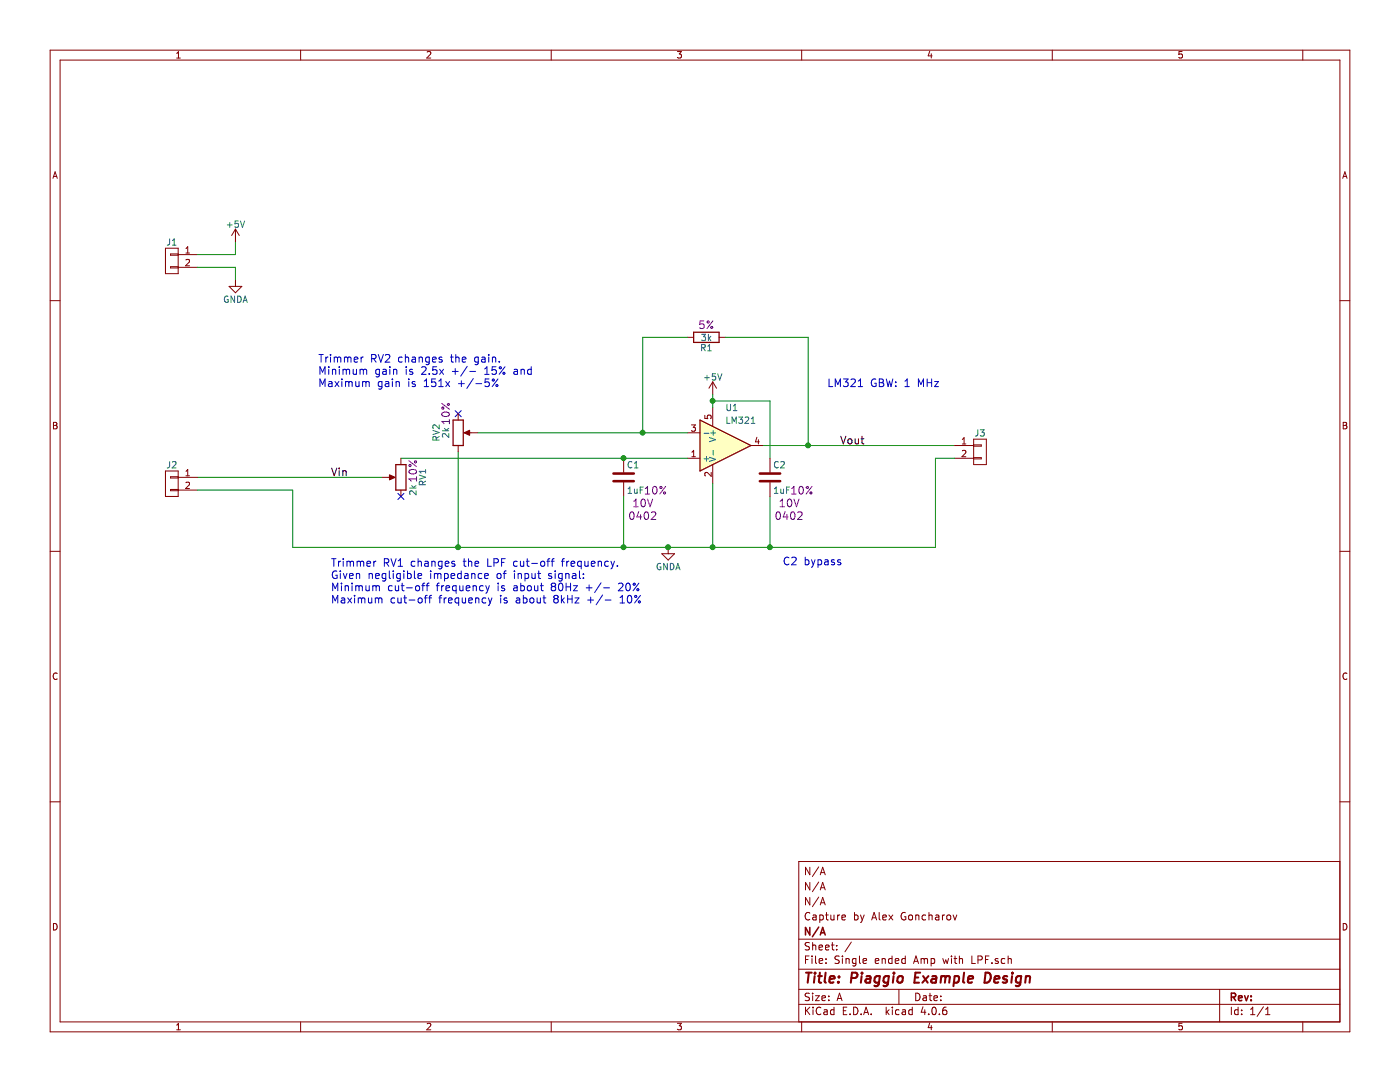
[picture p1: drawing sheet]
EESchema Schematic File Version 2
LIBS:power
LIBS:device
LIBS:transistors
LIBS:conn
LIBS:linear
LIBS:regul
LIBS:74xx
LIBS:cmos4000
LIBS:adc-dac
LIBS:memory
LIBS:xilinx
LIBS:microcontrollers
LIBS:dsp
LIBS:microchip
LIBS:analog_switches
LIBS:motorola
LIBS:texas
LIBS:intel
LIBS:audio
LIBS:interface
LIBS:digital-audio
LIBS:philips
LIBS:display
LIBS:cypress
LIBS:siliconi
LIBS:opto
LIBS:atmel
LIBS:contrib
LIBS:valves
LIBS:Single ended Amp with LPF-cache
EELAYER 25 0
EELAYER END
$Descr A 11000 8500
encoding utf-8
Sheet 1 1
Title "Piaggio Example Design"
Date ""
Rev ""
Comp "N/A"
Comment1 "Capture by Alex Goncharov"
Comment2 "N/A"
Comment3 "N/A"
Comment4 "N/A"
$EndDescr
$Comp
L LM321 U1
U 1 1
P 5700 3500
F 0 "U1" H 5700 3800 50  0000 L CNN
F 1 "LM321" H 5700 3700 50  0000 L CNN
F 2 "TO_SOT_Packages_SMD:SOT-23-5" H 5700 3350 50  0001 L CNN
F 3 "http://www.ti.com/lit/ds/symlink/lm321.pdf" H 5700 3500 50  0001 C CNN
F 4 "IC OPAMP GP 1MHZ SOT23-5" H 5700 3500 60  0001 C CNN "Description"
F 5 "Texas Instruments" H 5700 3500 60  0001 C CNN "Mfg"
F 6 "LM321MF/NOPB" H 5700 3500 60  0001 C CNN "Mfg P/N"
F 7 "Digikey" H 5700 3500 60  0001 C CNN "Supplier #1"
F 8 "LM321MF/NOPBCT-ND" H 5700 3500 60  0001 C CNN "Supplier #1 P/N"
F 9 "Op-Amp" H 5700 3500 60  0001 C CNN "Type"
F 10 "SMD" H 5700 3500 60  0001 C CNN "Mount"
F 11 "SOT-23-5" H 5700 3500 60  0001 C CNN "Package"
	1    5700 3500
	1    0    0    -1  
$EndComp
$Comp
L R R1
U 1 1
P 5550 2650
F 0 "R1" V 5630 2650 50  0000 C CNN
F 1 "3k" V 5550 2650 50  0000 C CNN
F 2 "Resistors_SMD:R_0402" V 5480 2650 50  0001 C CNN
F 3 "http://www.yageo.com/documents/recent/PYu-RC_Group_51_RoHS_L_7.pdf" H 5550 2650 50  0001 C CNN
F 4 "RES SMD 3K 5% 1/16W 0402" V 5550 2650 60  0001 C CNN "Description"
F 5 "Yageo" V 5550 2650 60  0001 C CNN "Mfg"
F 6 "RC0402JR-073KL" V 5550 2650 60  0001 C CNN "Mfg P/N"
F 7 "Digikey" V 5550 2650 60  0001 C CNN "Supplier #1"
F 8 "311-3.0KJRCT-ND" V 5550 2650 60  0001 C CNN "Supplier #1 P/N"
F 9 "5%" V 5450 2650 60  0000 C CNN "Tolerance"
F 10 "SMD" V 5550 2650 60  0001 C CNN "Mount"
F 11 "0402" V 5550 2650 60  0001 C CNN "Package"
F 12 "Thick Film" V 5550 2650 60  0001 C CNN "Type"
	1    5550 2650
	0    1    1    0   
$EndComp
$Comp
L C C1
U 1 1
P 4900 3750
F 0 "C1" H 4925 3850 50  0000 L CNN
F 1 "1uF" H 4925 3650 50  0000 L CNN
F 2 "Capacitors_SMD:C_0402" H 4938 3600 50  0001 C CNN
F 3 "http://datasheets.avx.com/cx5r.pdf" H 4900 3750 50  0001 C CNN
F 4 "CAP CER 1UF 10V X5R 0402" H 4900 3750 60  0001 C CNN "Description"
F 5 "AVX" H 4900 3750 60  0001 C CNN "Mfg"
F 6 "0402ZD105KAT2A" H 4900 3750 60  0001 C CNN "Mfg P/N"
F 7 "Digikey" H 4900 3750 60  0001 C CNN "Supplier #1"
F 8 "478-4596-1-ND" H 4900 3750 60  0001 C CNN "Supplier #1 P/N"
F 9 "10%" H 5150 3650 60  0000 C CNN "Tolerance"
F 10 "10V" H 5050 3550 60  0000 C CNN "Voltage"
F 11 "0402" H 5050 3450 60  0000 C CNN "Package"
F 12 "SMD" H 4900 3750 60  0001 C CNN "Mount"
F 13 "MLCC" H 4900 3750 60  0001 C CNN "Type"
	1    4900 3750
	1    0    0    -1  
$EndComp
$Comp
L POT RV1
U 1 1
P 3150 3750
F 0 "RV1" V 2975 3750 50  0000 C CNN
F 1 "2k" V 3050 3850 50  0000 C CNN
F 2 "Potentiometers:Potentiometer_Trimmer_Bourns_3214W" H 3150 3750 50  0001 C CNN
F 3 "http://www.bourns.com/docs/Product-Datasheets/3214.pdf" H 3150 3750 50  0001 C CNN
F 4 "2k-ohm 0.25W, 1/4W SMD Trimmer" V 3150 3750 60  0001 C CNN "Description"
F 5 "Bourns" V 3150 3750 60  0001 C CNN "Mfg"
F 6 "3214W-1-202E" V 3150 3750 60  0001 C CNN "Mfg P/N"
F 7 "Digikey" V 3150 3750 60  0001 C CNN "Supplier #1"
F 8 "3214W-202ECT-ND" V 3150 3750 60  0001 C CNN "Supplier #1 P/N"
F 9 "10%" V 3050 3700 60  0000 C CNN "Tolerance"
F 10 "SMD" V 3150 3750 60  0001 C CNN "Mount"
F 11 "Trim" V 3150 3750 60  0001 C CNN "Type"
F 12 "3214W" V 3150 3750 60  0001 C CNN "Package"
	1    3150 3750
	-1   0    0    1   
$EndComp
Wire Wire Line
	6000 3500 7500 3500
Wire Wire Line
	6350 3500 6350 2650
Wire Wire Line
	6350 2650 5700 2650
Wire Wire Line
	3750 3400 5400 3400
Wire Wire Line
	5050 3400 5050 2650
Wire Wire Line
	5050 2650 5400 2650
Connection ~ 5050 3400
$Comp
L GNDA #PWR01
U 1 1
P 5250 4300
F 0 "#PWR01" H 5250 4050 50  0001 C CNN
F 1 "GNDA" H 5250 4150 50  0000 C CNN
F 2 "" H 5250 4300 50  0001 C CNN
F 3 "" H 5250 4300 50  0001 C CNN
	1    5250 4300
	1    0    0    -1  
$EndComp
Wire Wire Line
	3150 3600 5400 3600
Wire Wire Line
	4900 4300 4900 3900
Wire Wire Line
	2300 4300 7350 4300
Wire Wire Line
	5600 4300 5600 3800
Connection ~ 5250 4300
Connection ~ 4900 3600
$Comp
L +5V #PWR02
U 1 1
P 5600 3100
F 0 "#PWR02" H 5600 2950 50  0001 C CNN
F 1 "+5V" H 5600 3240 50  0000 C CNN
F 2 "" H 5600 3100 50  0001 C CNN
F 3 "" H 5600 3100 50  0001 C CNN
	1    5600 3100
	1    0    0    -1  
$EndComp
Wire Wire Line
	5600 3100 5600 3200
Wire Wire Line
	3600 3550 3600 4300
Connection ~ 4900 4300
NoConn ~ 3600 3250
NoConn ~ 3150 3900
Wire Wire Line
	5600 3150 6050 3150
Wire Wire Line
	6050 3150 6050 3600
Connection ~ 5600 3150
Wire Wire Line
	6050 4300 6050 3900
Connection ~ 5600 4300
Wire Wire Line
	1550 3750 3000 3750
Text Label 2600 3750 0    60   ~ 0
Vin
$Comp
L POT RV2
U 1 1
P 3600 3400
F 0 "RV2" V 3425 3400 50  0000 C CNN
F 1 "2k" V 3500 3400 50  0000 C CNN
F 2 "Potentiometers:Potentiometer_Trimmer_Bourns_3214W" H 3600 3400 50  0001 C CNN
F 3 "http://www.bourns.com/docs/Product-Datasheets/3214.pdf" H 3600 3400 50  0001 C CNN
F 4 "2k-ohm 0.25W, 1/4W SMD Trimmer" V 3600 3400 60  0001 C CNN "Description"
F 5 "Bourns" V 3600 3400 60  0001 C CNN "Mfg"
F 6 "3214W-1-202E" V 3600 3400 60  0001 C CNN "Mfg P/N"
F 7 "Digikey" V 3600 3400 60  0001 C CNN "Supplier #1"
F 8 "3214W-202ECT-ND" V 3600 3400 60  0001 C CNN "Supplier #1 P/N"
F 9 "10%" V 3500 3550 60  0000 C CNN "Tolerance"
F 10 "SMD" V 3600 3400 60  0001 C CNN "Mount"
F 11 "Trim" V 3600 3400 60  0001 C CNN "Type"
F 12 "3214W" V 3600 3400 60  0001 C CNN "Package"
	1    3600 3400
	1    0    0    -1  
$EndComp
$Comp
L CONN_01X02 J3
U 1 1
P 7700 3550
F 0 "J3" H 7700 3700 50  0000 C CNN
F 1 "CONN_01X02" V 7800 3550 50  0001 C CNN
F 2 "Connectors_Molex:Molex_KK-6410-02_02x2.54mm_Straight" H 7700 3550 50  0001 C CNN
F 3 "http://www.molex.com/pdm_docs/sd/022272021_sd.pdf" H 7700 3550 50  0001 C CNN
F 4 "CONN HEADER 2POS .100 VERT TIN" H 7700 3550 60  0001 C CNN "Description"
F 5 "Molex" H 7700 3550 60  0001 C CNN "Mfg"
F 6 "0022272021" H 7700 3550 60  0001 C CNN "Mfg P/N"
F 7 "Digikey" H 7700 3550 60  0001 C CNN "Supplier #1"
F 8 "WM4111-ND" H 7700 3550 60  0001 C CNN "Supplier #1 P/N"
F 9 "2" H 7700 3550 60  0001 C CNN "Positions"
F 10 "Thru-hole" H 7700 3550 60  0001 C CNN "Mount"
F 11 "2pos Male Header" H 7700 3550 60  0001 C CNN "Type"
	1    7700 3550
	1    0    0    -1  
$EndComp
$Comp
L CONN_01X02 J1
U 1 1
P 1350 2050
F 0 "J1" H 1350 2200 50  0000 C CNN
F 1 "CONN_01X02" V 1450 2050 50  0001 C CNN
F 2 "Connectors_Molex:Molex_KK-6410-02_02x2.54mm_Straight" H 1350 2050 50  0001 C CNN
F 3 "http://www.molex.com/pdm_docs/sd/022272021_sd.pdf" H 1350 2050 50  0001 C CNN
F 4 "CONN HEADER 2POS .100 VERT TIN" H 1350 2050 60  0001 C CNN "Description"
F 5 "Molex" H 1350 2050 60  0001 C CNN "Mfg"
F 6 "0022272021" H 1350 2050 60  0001 C CNN "Mfg P/N"
F 7 "Digikey" H 1350 2050 60  0001 C CNN "Supplier #1"
F 8 "WM4111-ND" H 1350 2050 60  0001 C CNN "Supplier #1 P/N"
F 9 "2" H 1350 2050 60  0001 C CNN "Positions"
F 10 "Thru-hole" H 1350 2050 60  0001 C CNN "Mount"
F 11 "2pos Male Header" H 1350 2050 60  0001 C CNN "Type"
	1    1350 2050
	-1   0    0    -1  
$EndComp
$Comp
L CONN_01X02 J2
U 1 1
P 1350 3800
F 0 "J2" H 1350 3950 50  0000 C CNN
F 1 "CONN_01X02" V 1450 3800 50  0001 C CNN
F 2 "Connectors_Molex:Molex_KK-6410-02_02x2.54mm_Straight" H 1350 3800 50  0001 C CNN
F 3 "http://www.molex.com/pdm_docs/sd/022272021_sd.pdf" H 1350 3800 50  0001 C CNN
F 4 "CONN HEADER 2POS .100 VERT TIN" H 1350 3800 60  0001 C CNN "Description"
F 5 "Molex" H 1350 3800 60  0001 C CNN "Mfg"
F 6 "0022272021" H 1350 3800 60  0001 C CNN "Mfg P/N"
F 7 "Digikey" H 1350 3800 60  0001 C CNN "Supplier #1"
F 8 "WM4111-ND" H 1350 3800 60  0001 C CNN "Supplier #1 P/N"
F 9 "2" H 1350 3800 60  0001 C CNN "Positions"
F 10 "Thru-hole" H 1350 3800 60  0001 C CNN "Mount"
F 11 "2pos Male Header" H 1350 3800 60  0001 C CNN "Type"
	1    1350 3800
	-1   0    0    -1  
$EndComp
Wire Wire Line
	1550 3850 2300 3850
Wire Wire Line
	2300 3850 2300 4300
Connection ~ 3600 4300
Wire Wire Line
	1550 2000 1850 2000
Wire Wire Line
	1850 2000 1850 1900
Wire Wire Line
	1550 2100 1850 2100
Wire Wire Line
	1850 2100 1850 2200
$Comp
L GNDA #PWR03
U 1 1
P 1850 2200
F 0 "#PWR03" H 1850 1950 50  0001 C CNN
F 1 "GNDA" H 1850 2050 50  0000 C CNN
F 2 "" H 1850 2200 50  0001 C CNN
F 3 "" H 1850 2200 50  0001 C CNN
	1    1850 2200
	1    0    0    -1  
$EndComp
$Comp
L +5V #PWR04
U 1 1
P 1850 1900
F 0 "#PWR04" H 1850 1750 50  0001 C CNN
F 1 "+5V" H 1850 2040 50  0000 C CNN
F 2 "" H 1850 1900 50  0001 C CNN
F 3 "" H 1850 1900 50  0001 C CNN
	1    1850 1900
	1    0    0    -1  
$EndComp
Wire Wire Line
	7350 4300 7350 3600
Wire Wire Line
	7350 3600 7500 3600
Connection ~ 6050 4300
Connection ~ 6350 3500
Text Label 6600 3500 0    60   ~ 0
Vout
$Comp
L C C2
U 1 1
P 6050 3750
F 0 "C2" H 6075 3850 50  0000 L CNN
F 1 "1uF" H 6075 3650 50  0000 L CNN
F 2 "Capacitors_SMD:C_0402" H 6088 3600 50  0001 C CNN
F 3 "http://datasheets.avx.com/cx5r.pdf" H 6050 3750 50  0001 C CNN
F 4 "CAP CER 1UF 10V X5R 0402" H 6050 3750 60  0001 C CNN "Description"
F 5 "AVX" H 6050 3750 60  0001 C CNN "Mfg"
F 6 "0402ZD105KAT2A" H 6050 3750 60  0001 C CNN "Mfg P/N"
F 7 "Digikey" H 6050 3750 60  0001 C CNN "Supplier #1"
F 8 "478-4596-1-ND" H 6050 3750 60  0001 C CNN "Supplier #1 P/N"
F 9 "10%" H 6300 3650 60  0000 C CNN "Tolerance"
F 10 "10V" H 6200 3550 60  0000 C CNN "Voltage"
F 11 "0402" H 6200 3450 60  0000 C CNN "Package"
F 12 "SMD" H 6050 3750 60  0001 C CNN "Mount"
F 13 "MLCC" H 6050 3750 60  0001 C CNN "Type"
	1    6050 3750
	1    0    0    -1  
$EndComp
Text Notes 2600 4750 0    60   ~ 0
Trimmer RV1 changes the LPF cut-off frequency.  \nGiven negligible impedance of input signal:\nMinimum cut-off frequency is about 80Hz +/- 20%\nMaximum cut-off frequency is about 8kHz +/- 10%
Text Notes 2500 3050 0    60   ~ 0
Trimmer RV2 changes the gain. \nMinimum gain is 2.5x +/- 15% and \nMaximum gain is 151x +/-5%
Text Notes 6150 4450 0    60   ~ 0
C2 bypass
Text Notes 6500 3050 0    60   ~ 0
LM321 GBW: 1 MHz
$EndSCHEMATC
